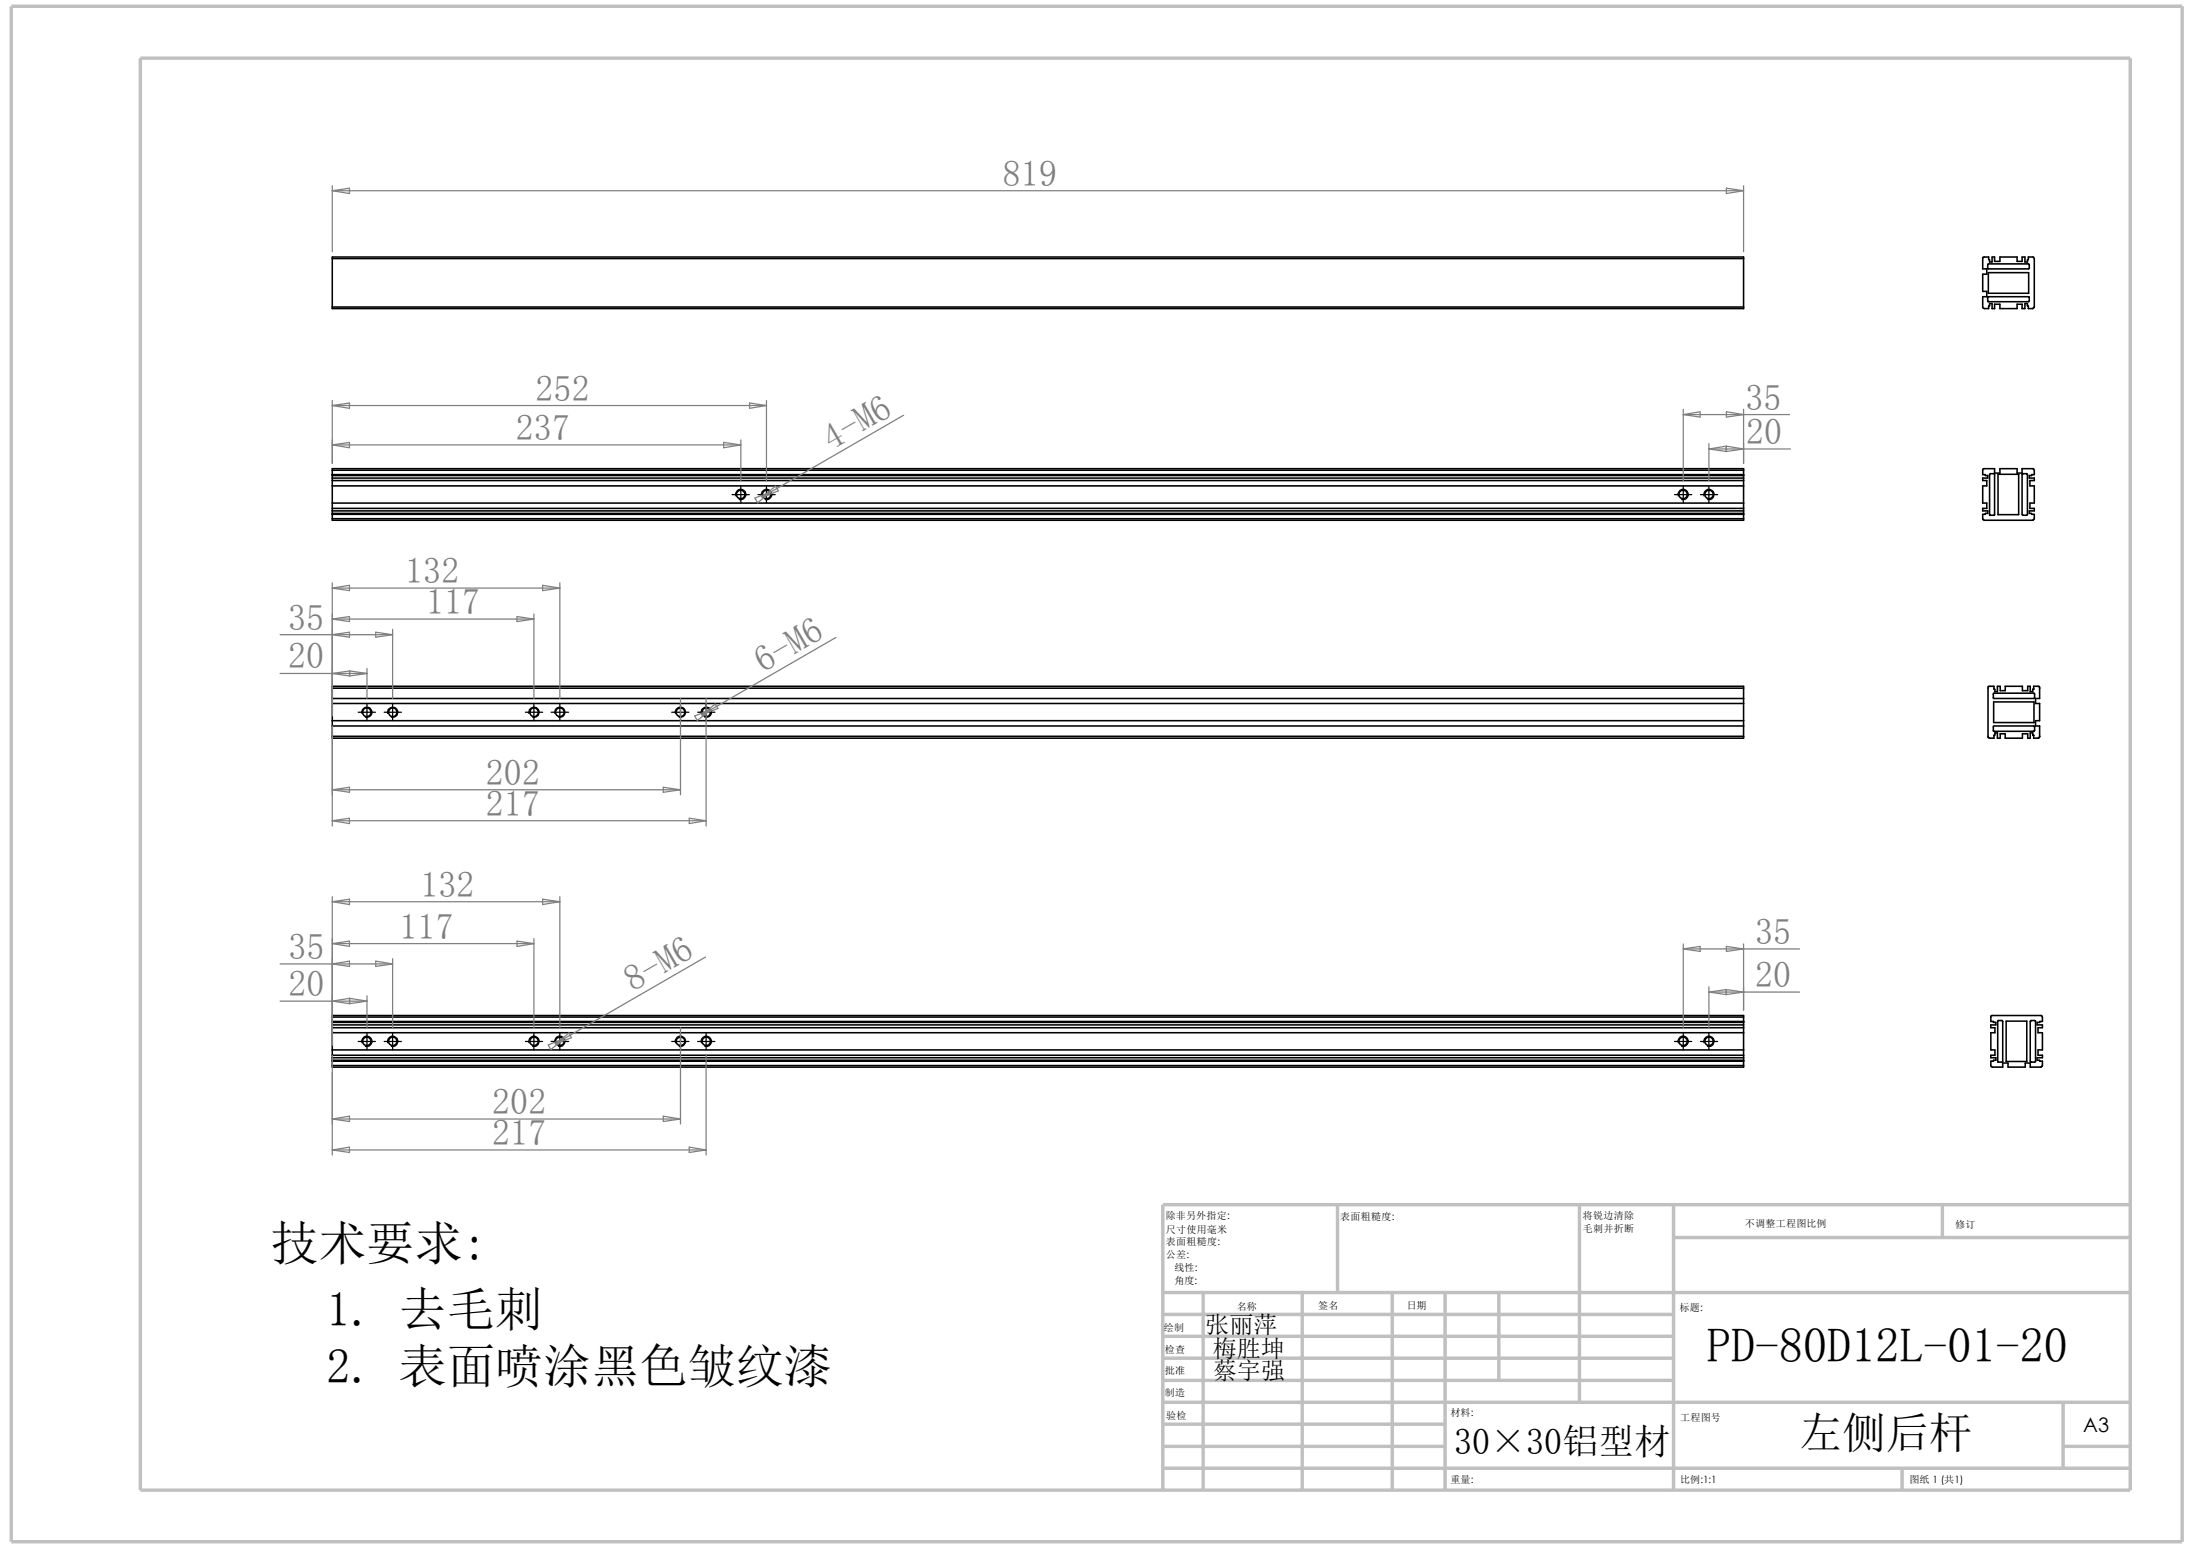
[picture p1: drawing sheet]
<svg xmlns="http://www.w3.org/2000/svg" width="297mm" height="210mm" viewBox="0 0 297 210" stroke-linecap="round" stroke-linejoin="round" font-family="sans-serif">
<g fill="none" stroke="#c0c0c0" stroke-width=".47">
<path d="M1.5 .8h294v207.9h-294zM19 7.9h269.5v193.9h-269.5zM157.5 175h131M157.5 178h69.2M162.9 175v26.8M176.4 175v26.8M181.1 163.1v11.9M188.6 175v26.8M195.7 175v26.8M203 175v11.9M213.9 163.1v26.8M226.7 163.1v38.7"/>
<path d="M226.7 167.6h61.8M263.1 163.1v4.5M288.5 163.1h-131v38.7M157.5 198.8h131M157.5 186.9h69.2M157.5 183.9h69.2M157.5 180.9h69.2M157.5 195.8h38.2M157.5 192.8h38.2M157.5 189.9h131M257.6 198.8v3M279.4 195.8h9.1"/>
<path d="M279.4 189.9v8.9"/>
</g>
<g fill="none" stroke="#000" stroke-width=".21">
<path d="M45 35v-.2h191.1v.2M45 35h191.1M45 35v6.6M236.1 35v6.6M268.5 34.9l.1-.1h.7l.2 .7h.3v-.7h.3v.6h.7v-.6h2.4v.6h.7v-.6h.3v.7h.4l.1-.7h.7l.1 .2v6.7l-.2 .1h-.6l-.1-.7h-.4v.7h-.3v-.6h-.7v.6h-2.4v-.6h-.7v.6h-.3v-.7h-.3l-.2 .7-.7-.1h-.1v-1.5h.6v-.7h-.6v-2.4h.6v-.7h-.6zM269.2 35.7h5.5l.1 .6v.1h-5.6zM269.3 36.9h5.4v2.8h-5.4zM45 41.6v.2h191.1v-.2M45 41.6h191.1M269.2 40.2h5.6v.5l-.1 .2h-5.5zM45 63.7v-.2h191.1v.2M45 70.2v.2h191.1v-.2"/>
<path d="M45 64.3v.1M45 69.5v.1M45 63.7v.6M45 64.4v5.1M45 69.6v.6M45 63.7h191.1M45 64.3h191.1M45 64.7h191.1M45 65.1h191.1M45 65.8h191.1M45 68.1h191.1M45 68.8h191.1"/>
<path d="M45 69.2h191.1M45 69.6h191.1M45 70.2h191.1M45 64.4h191.1M45 69.5h191.1M236.1 64.3v.1M236.1 69.5v.1M236.1 63.7v.6M236.1 64.4v5.1M236.1 69.6v.6M268.5 63.5h.1h1.5v.6h.7v-.6h2.4v.6h.7v-.6h1.5l.1 .2v.6l-.7 .1v.3h.7v.4h-.6v.7h.6v2.3h-.6v.7h.6v.4h-.7v.3l.7 .1v.7l-.2 .1h-6.7l-.1-.1v-.7l.7-.1v-.3h-.7v-.4h.6v-.7h-.6v-2.3h.6v-.7h-.6v-.4h.7v-.3l-.7-.1zM269.5 64.2v-.1h.5l.1 .1v5.6l-.6-.1z"/>
<path d="M270.6 64.2h2.8v5.5h-2.8zM273.9 64.2l.6-.1 .1 .1v5.5l-.1 .1h-.6v-.2zM45 93.2v-.3h191.1v.3M45 99.7v.2h191.1v-.2M45 93.2v6.5M45 93.2h191.1M45 94.6h191.1M45 95.2h191.1M45 97.6h191.1M45 99.7h191.1M45 98.3h191.1M236.1 93.2v6.5"/>
<path d="M270 98.3h5.5v.6v.1h-5.5zM270 93.9h5.5v.6v.1h-5.5zM270 95h5.5v2.8h-5.5zM275.4 93.3h-.1v.3h-.3v-.7h-.4v.6h-.7v-.6h-2.3v.6h-.7v-.6h-.4v.7h-.3l-.2-.7h-.7l-.1 .1v6.8l.3 .1h.5l.2-.7h.3v.7h.4v-.5h.7v.5h2.3v-.5h.7v.5h.4v-.7h.3v.3l.1 .1M275.4 99.6v.3h.6l.3-.2M275.4 93.3h.1M275.4 99.6h.1M276.2 93.2v1.4h-.5v.6h.5v2.4h-.5v.7h.5v1.4M276.3 93.2l-.2-.3h-.7v.4M45 137.7v-.2h191.1v.2M45 138.3v.1M45 137.7v.6"/>
<path d="M45 138.4v5.2M45 137.7h191.1M45 138.3h191.1M45 138.8h191.1M45 139.1h191.1M45 139.8h191.1M45 138.4h191.1M236.1 138.3v.1M236.1 137.7v.6M236.1 138.4v5.2M269.6 137.6l.1-.1h6.8l.1 .2v.6l-.7 .1v.4h.7v.3h-.6v.7h.6v2.4h-.6v.7h.6v.3h-.7v.4l.7 .1v.7l-.2 .1h-1.4v-.6h-.7v.6h-2.4v-.6h-.7v.6l-1.5-.1h-.1v-.7l.7-.1v-.4h-.7v-.3h.6v-.7h-.6v-2.4h.6v-.7h-.6v-.3h.7v-.4l-.7-.1zM270.6 138.2h.5l.1 .1v5.5h-.6z"/>
<path d="M271.7 138.3h2.8v5.4h-2.8zM275 138.2h.5l.2 .1v5.5h-.1h-.6v-.1zM45 144.3v.2h191.1v-.2M45 143.6h.1M45 143.6v.7M45 142.2h191.1M45 143.2h191.1M45 142.9h191.1M45 143.7h191.1M45 144.3h191.1M45 143.6h191.1M236.1 143.6h.1"/>
<path d="M236.1 143.6v.7"/>
<circle cx="100.3" cy="66.9" r=".57"/>
<circle cx="103.8" cy="66.9" r=".57"/>
<circle cx="227.9" cy="66.9" r=".57"/>
<circle cx="231.5" cy="66.9" r=".57"/>
<circle cx="49.7" cy="96.4" r=".58"/>
<circle cx="53.2" cy="96.4" r=".58"/>
<circle cx="72.3" cy="96.4" r=".58"/>
<circle cx="75.8" cy="96.4" r=".59"/>
<circle cx="92.2" cy="96.4" r=".59"/>
<circle cx="95.7" cy="96.4" r=".58"/>
<circle cx="49.7" cy="141" r=".57"/>
<circle cx="53.2" cy="141" r=".57"/>
<circle cx="72.3" cy="141" r=".57"/>
<circle cx="75.8" cy="141" r=".58"/>
<circle cx="92.2" cy="141" r=".58"/>
<circle cx="95.7" cy="141" r=".57"/>
<circle cx="227.9" cy="141" r=".57"/>
<circle cx="231.5" cy="141" r=".57"/>
</g>
<g fill="none" stroke="#808080" stroke-width=".17">
<path d="M45 25.1v9M45 25.8h191.1M45 25.8l2.3-.3v.7zM233.8 25.5l2.3 .3-2.3 .4zM236.1 25.1v9M45 54.2v8.5M45 54.9l2.3-.3v.7zM45 54.9h58.8M98 59.9l2.3 .3-2.3 .4zM100.3 59.6v5.5M101.5 54.6l2.3 .3-2.3 .4zM103.8 54.2v10.9"/>
<path d="M122.4 56.2l-18 10.4M228 56.1h14.4M228 55.4v9.7M228 56.1l2.3-.3v.7zM233.8 55.8l2.3 .3-2.3 .4zM236.1 55.4v7.3M45 78.9v18M45 60.2l2.3-.3v.7zM45 79.6l2.3-.4v.8zM45 60.2h55.3M45 79.6h30.8M73.5 79.2l2.3 .4-2.3 .4z"/>
<path d="M75.8 78.9v15.7M102.2 67.4l2.2-.8-1.8 1.5zM103.2 67.3l1.8-1.5 .4 .7zM104.4 66.6l-1.2 .7M231.4 60.1v5M231.4 60.8h11.1M231.4 60.8l2.4-.4v.7zM233.8 60.4l2.3 .4-2.3 .3zM37.9 85.9h15.3M37.9 91.2h11.8M45 98.3v13.5M45 83.8l2.3-.3v.7z"/>
<path d="M45 85.9l2.3-.3v.7zM45 91.2l2.3-.4v.7zM45 83.8h27.3M47.4 90.8l2.3 .4-2.3 .3zM49.7 90.5v4.1M50.9 85.6l2.3 .3-2.3 .4zM53.2 85.2v9.4M70 83.5l2.3 .3-2.3 .4zM72.3 83.1v11.5M92.2 94.6v13M94.1 96.9l2.2-.8-1.9 1.4zM95 96.8l1.9-1.5 .3 .6z"/>
<path d="M95.6 94.6v17.2M96.3 96.1l-1.3 .7M113.2 86.3l-16.9 9.8M45 106.9l2.3-.3v.7zM45 111.1l2.3-.3v.7zM45 111.1h50.6M45 106.9h47.2M89.8 106.6l2.4 .3-2.4 .4zM93.3 110.8l2.3 .3-2.3 .4zM37.9 135.6h11.8M37.9 130.5h15.3M45 121.4v20.1"/>
<path d="M45 122.1l2.3-.3v.7zM45 127.8l2.3-.4v.7zM45 130.5l2.3-.4v.8zM45 135.6l2.3-.4v.7zM45 127.8h27.3M45 122.1h30.8M47.4 135.2l2.3 .4-2.3 .3zM49.7 134.8v4.3M50.9 130.1l2.3 .4-2.3 .4zM53.2 129.8v9.3M70 127.4l2.3 .4-2.3 .3zM72.3 127.1v12"/>
<path d="M73.5 121.8l2.3 .3-2.3 .4zM75.8 121.4v17.7M92.2 139.1v13.1M95.5 129.6l-19.1 11M228 127.8v11.3M228 128.5l2.3-.4v.7zM228 128.5h15.7M231.4 133.6v5.5M231.4 134.3l2.4-.3v.7zM231.4 134.3h12.3M233.8 128.1l2.3 .4-2.3 .3zM233.8 134l2.3 .3-2.3 .4z"/>
<path d="M236.1 127.8v9M45 142.9v13.5M45 151.5l2.3-.4v.7zM45 155.7l2.3-.4v.7zM45 151.5h47.2M45 155.7h50.6M74.3 141.5l2.1-.9-1.8 1.5zM75.2 141.4l1.8-1.5 .4 .6zM76.4 140.6l-1.2 .8M89.8 151.1l2.4 .4-2.4 .3zM93.3 155.3l2.3 .4-2.3 .3zM95.6 142.9v13.5"/>
</g>
<g fill="none" stroke="#000" stroke-width=".17">
<path d="M99.1 67h2.4M99.7 67.1a.71 .71 0 0 1 .6-.8 .71 .71 0 0 1 .7 .8 .71 .71 0 0 1-.9 .5M100.3 65.8v2.3M102.7 67h2.3M103.1 67.1a.71 .71 0 0 1 .7-.8 .71 .71 0 0 1 .7 .7 .71 .71 0 0 1-.9 .6M103.8 65.8v2.3M226.8 67h2.3M227.3 67.1a.71 .71 0 0 1 .6-.8 .71 .71 0 0 1 .8 .8 .71 .71 0 0 1-.9 .5M228 65.8v2.3M230.3 67h2.3M230.8 67.1a.7 .7 0 0 1 .6-.8 .7 .7 0 0 1 .7 .7 .7 .7 0 0 1-.8 .6M231.4 65.8v2.3"/>
<path d="M48.5 96.4h2.3M49 96.6a.71 .71 0 0 1 .7-.9 .71 .71 0 0 1 .7 .8 .71 .71 0 0 1-.9 .6M49.7 95.2v2.4M52 96.4h2.4M52.5 96.6a.7 .7 0 0 1 .6-.9 .7 .7 0 0 1 .8 .8 .7 .7 0 0 1-.9 .6M53.2 95.2v2.4M71.2 96.4h2.3M71.6 96.6a.7 .7 0 0 1 .7-.9 .7 .7 0 0 1 .7 .8 .7 .7 0 0 1-.9 .6M72.3 95.2v2.4M74.6 96.4h2.4M75.1 96.6a.7 .7 0 0 1 .7-.9 .7 .7 0 0 1 .7 .8 .7 .7 0 0 1-.9 .6M75.8 95.2v2.4"/>
<path d="M91 96.4h2.3M91.5 96.6a.7 .7 0 0 1 .6-.9 .7 .7 0 0 1 .8 .8 .7 .7 0 0 1-.9 .6M92.2 95.2v2.4M94.5 96.4h2.3M95 96.6a.71 .71 0 0 1 .6-.9 .71 .71 0 0 1 .8 .8 .71 .71 0 0 1-.9 .6M95.6 95.2v2.4M49.7 139.8v2.4M53.2 139.8v2.4M72.3 139.8v2.4M75.8 139.8v2.4M92.2 139.8v2.4M95.6 139.8v2.4"/>
<path d="M228 139.8v2.4M231.4 139.8v2.4M48.5 141h2.3M49 141.2a.71 .71 0 0 1 .7-.9 .71 .71 0 0 1 .7 .8 .71 .71 0 0 1-.9 .6M52 141h2.4M52.5 141.2a.7 .7 0 0 1 .6-.9 .7 .7 0 0 1 .8 .8 .7 .7 0 0 1-.9 .6M71.2 141h2.3M71.6 141.2a.7 .7 0 0 1 .7-.9 .7 .7 0 0 1 .7 .8 .7 .7 0 0 1-.9 .6M74.6 141h2.4M75.1 141.2a.7 .7 0 0 1 .7-.9 .7 .7 0 0 1 .7 .8 .7 .7 0 0 1-.9 .6M91 141h2.3M91.5 141.2a.7 .7 0 0 1 .6-.9 .7 .7 0 0 1 .8 .8 .7 .7 0 0 1-.9 .6"/>
<path d="M94.5 141h2.3M95 141.2a.71 .71 0 0 1 .6-.9 .71 .71 0 0 1 .8 .8 .71 .71 0 0 1-.9 .6M226.8 141h2.3M227.3 141.2a.71 .71 0 0 1 .6-.9 .71 .71 0 0 1 .8 .8 .71 .71 0 0 1-.9 .6M230.3 141h2.3M230.8 141.2a.7 .7 0 0 1 .6-.9 .7 .7 0 0 1 .7 .8 .7 .7 0 0 1-.8 .6"/>
</g>
<g font-size="6.5">
<text x="36.6" y="170.6">技术要求:</text>
<text x="44.2" y="179.5">1. 去毛刺</text>
<text x="231.2" y="184.4">PD-80D12L-01-20</text>
<text x="44.2" y="187.3">2. 表面喷涂黑色皱纹漆</text>
</g>
<text font-size="5.9" x="243.7" y="196">左侧后杆</text>
<g font-size="4.9" fill="#808080">
<text x="135.8" y="25.1">819</text>
<text x="69.9" y="59.6">237</text>
<text x="72.5" y="54.2">252</text>
<text x="236.4" y="55.5">35</text>
<text x="112.6" y="61" transform="rotate(-30 112.6 61)">4-M6</text>
<text x="236.5" y="60.1">20</text>
<text x="54.9" y="78.9">132</text>
<text x="57.7" y="83.1">117</text>
<text x="39" y="85.3">35</text>
<text x="39" y="90.5">20</text>
<text x="103.4" y="91.1" transform="rotate(-30 103.4 91.1)">6-M6</text>
<text x="65.8" y="106.3">202</text>
<text x="65.8" y="110.4">217</text>
<text x="56.9" y="121.4">132</text>
<text x="39.1" y="129.8">35</text>
<text x="54.1" y="127.1">117</text>
<text x="237.7" y="127.8">35</text>
<text x="39.1" y="134.9">20</text>
<text x="85.8" y="134.4" transform="rotate(-30 85.8 134.4)">8-M6</text>
<text x="237.7" y="133.6">20</text>
<text x="66.7" y="150.8">202</text>
<text x="66.7" y="155">217</text>
</g>
<text font-size="4.9" x="196.9" y="196.9">30×30铝型材</text>
<g font-size="3.3">
<text x="163.2" y="180.5">张丽萍</text>
<text x="164.3" y="183.8">梅胜坤</text>
<text x="164.3" y="186.7">蔡宇强</text>
</g>
<text font-size="2.7" x="282.1" y="193.8">A3</text>
<g font-size="1.4">
<text x="157.9" y="165.1">除非另外指定:</text>
<text x="157.9" y="166.9">尺寸使用毫米</text>
<text x="181.5" y="165.1">表面粗糙度:</text>
<text x="214.4" y="166.8">毛刺并折断</text>
<text x="214.4" y="165.1">将锐边清除</text>
<text x="236.3" y="166.1">不调整工程图比例</text>
<text x="264.8" y="166.2">修订</text>
<text x="157.9" y="168.6">表面粗糙度:</text>
<text x="157.9" y="170.3">公差:</text>
<text x="159" y="173.9">角度:</text>
<text x="159" y="172.1">线性:</text>
<text x="167.5" y="177.3">名称</text>
<text x="178.5" y="177.3">签名</text>
<text x="190.5" y="177.2">日期</text>
<text x="227.5" y="177.5">标题:</text>
<text x="157.6" y="180.2">绘制</text>
<text x="157.8" y="183.2">检查</text>
<text x="157.8" y="189.1">制造</text>
<text x="157.8" y="186">批准</text>
<text x="196.4" y="191.7">材料:</text>
<text x="157.9" y="192.1">验检</text>
<text x="227.5" y="192.4">工程图号</text>
<text x="196.4" y="200.8">重量:</text>
<text x="227.5" y="200.8">比例:1:1</text>
<text x="258.6" y="200.8">图纸 1 (共1)</text>
</g>
</svg>
